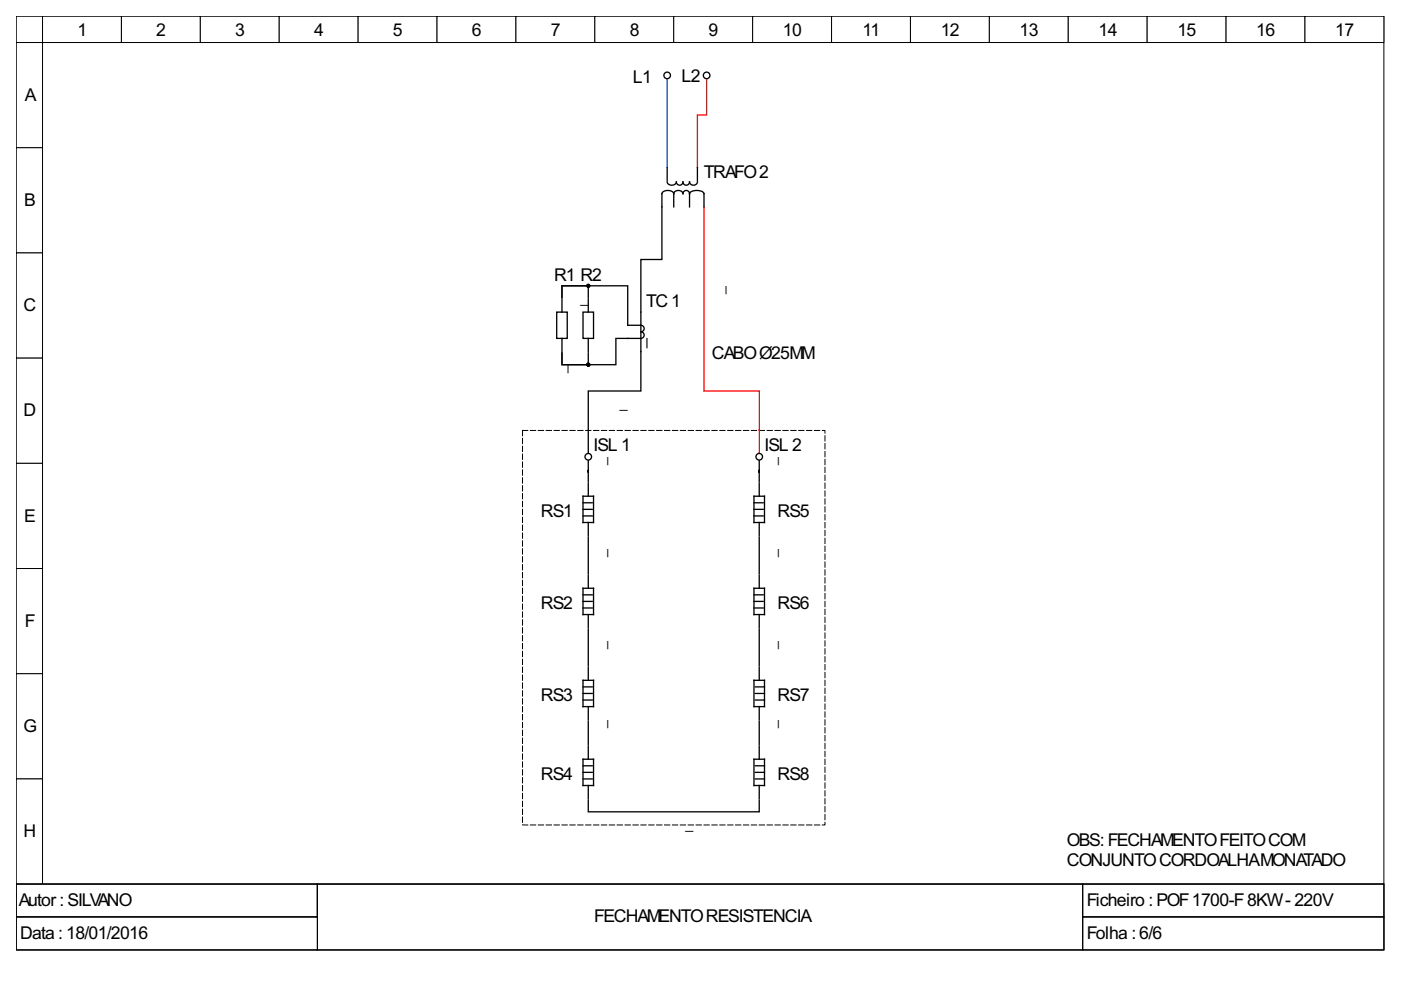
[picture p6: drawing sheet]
<svg xmlns="http://www.w3.org/2000/svg" width="297mm" height="210mm" viewBox="0 0 297 210" stroke-linecap="round" stroke-linejoin="round" font-family="sans-serif">
<path d="M3.4 3.4h290v184.1h-290z" fill="none" stroke="#000" stroke-width=".21"/>
<g fill="#fff" stroke="#000" stroke-width=".21">
<path d="M3.4 3.4h5.6v5.6h-5.6z"/>
<path d="M9 3.4h16.7v5.6h-16.7z"/>
<path d="M25.7 3.4h16.8v5.6h-16.8z"/>
<path d="M42.5 3.4h16.7v5.6h-16.7z"/>
<path d="M59.2 3.4h16.7v5.6h-16.7z"/>
<path d="M75.9 3.4h16.8v5.6h-16.8z"/>
<path d="M92.7 3.4h16.7v5.6h-16.7z"/>
<path d="M109.4 3.4h16.7v5.6h-16.7z"/>
<path d="M126.1 3.4h16.7v5.6h-16.7z"/>
<path d="M142.8 3.4h16.8v5.6h-16.8z"/>
<path d="M159.6 3.4h16.7v5.6h-16.7z"/>
<path d="M176.3 3.4h16.7v5.6h-16.7z"/>
<path d="M193 3.4h16.8v5.6h-16.8z"/>
<path d="M209.8 3.4h16.7v5.6h-16.7z"/>
<path d="M226.5 3.4h16.7v5.6h-16.7z"/>
<path d="M243.2 3.4h16.8v5.6h-16.8z"/>
<path d="M260 3.4h16.7v5.6h-16.7z"/>
<path d="M276.7 3.4h16.7v5.6h-16.7z"/>
<path d="M3.4 9h5.6v22.3h-5.6z"/>
<path d="M3.4 31.3h5.6v22.3h-5.6z"/>
<path d="M3.4 53.6h5.6v22.3h-5.6z"/>
<path d="M3.4 75.9h5.6v22.3h-5.6z"/>
<path d="M3.4 98.2h5.6v22.3h-5.6z"/>
<path d="M3.4 120.5h5.6v22.3h-5.6z"/>
<path d="M3.4 142.8h5.6v22.4h-5.6z"/>
<path d="M3.4 165.2h5.6v22.3h-5.6z"/>
<path d="M3.4 187.5h290v13.9h-290z"/>
<path d="M3.4 187.5h63.9v6.9h-63.9z"/>
</g>
<path d="M3.4 187.5h63.9v6.9h-63.9z" fill="none" stroke="#000" stroke-width=".21"/>
<path d="M67.3 187.5h162.3v13.9h-162.3z" fill="#fff" stroke="#000" stroke-width=".21"/>
<path d="M67.3 187.5h162.3v13.9h-162.3z" fill="none" stroke="#000" stroke-width=".21"/>
<path d="M229.6 187.5h63.8v6.9h-63.8z" fill="#fff" stroke="#000" stroke-width=".21"/>
<path d="M229.6 187.5h63.8v6.9h-63.8z" fill="none" stroke="#000" stroke-width=".21"/>
<path d="M3.4 194.4h63.9v7h-63.9z" fill="#fff" stroke="#000" stroke-width=".21"/>
<path d="M3.4 194.4h63.9v7h-63.9z" fill="none" stroke="#000" stroke-width=".21"/>
<path d="M229.6 194.4h63.8v7h-63.8z" fill="#fff" stroke="#000" stroke-width=".21"/>
<path d="M229.6 194.4h63.8v7h-63.8z" fill="none" stroke="#000" stroke-width=".21"/>
<path d="M110.8 91.3h64.1v83.6h-64.1z" fill="none" stroke="#000" stroke-width=".21" stroke-dasharray="1.1 .6"/>
<g fill="none" stroke="#000" stroke-width=".28">
<path d="M141.5 38.6a1.03 1.03 0 0 0 .9 .7 1.03 1.03 0 0 0 1-.7 .7 .7 0 0 0 .7 .7 .7 .7 0 0 0 .7-.7 .7 .7 0 0 0 .7 .7 .7 .7 0 0 0 .7-.7 .85 .85 0 0 0 .8 .7 .85 .85 0 0 0 .9-.7M141.5 35.5v2.8M147.9 35.5v2.8M142.8 41.1a1.48 1.48 0 0 0-2.5 0v13.9h-4.4v27.9h-11.2v13.1M142.8 41.1a1.03 1.03 0 0 1 1-.7 1.03 1.03 0 0 1 1 .7 .7 .7 0 0 1 .7-.7 .7 .7 0 0 1 .7 .7M142.8 41.1v2.8M146.2 41.1a2.12 2.12 0 0 1 3-.2l.1 3M146.2 41.1v2.8M118 66.2h2.3v5.5h-2.3zM119.1 63.4v2.8M119.1 71.7v2.8M123.6 66.2h2.2v5.5h-2.2z"/>
<path d="M124.7 63.4v2.8M124.7 71.7v2.8M124.7 63.1v-2.5h-5.6v2.5v-2.5h14v8.4h2.8a.7 .7 0 0 1 .7 .7 .7 .7 0 0 1-.7 .7 .7 .7 0 0 1 .7 .7 .7 .7 0 0 1-.7 .6h-5.3v5.6h-11.5v-2.5v2.5h5.6v-2.5M124.7 97.7v4.4M161 97.7v4.4M123.6 105.2h2.2v5.6h-2.2zM123.6 109.4h2M123.6 108h2M123.6 106.6h2M124.7 102.4v2.8M124.7 110.8v2.8M124.7 113.9v7.8"/>
<path d="M159.9 105.2h2.2v5.6h-2.2zM159.9 109.4h1.9M159.9 108h1.9M159.9 106.6h1.9M161 113.9v7.8M161 102.4v2.8M161 110.8v2.8M123.6 124.7h2.2v5.6h-2.2zM123.6 128.9h2M123.6 127.5h2M123.6 126.1h2M124.7 121.9v2.8"/>
<path d="M124.7 130.3v2.8M124.7 133.4v7.8M159.9 124.7h2.2v5.6h-2.2zM159.9 128.9h1.9M159.9 127.5h1.9M159.9 126.1h1.9M161 133.4v7.8M161 121.9v2.8M161 130.3v2.8M123.6 144.2h2.2v5.6h-2.2zM123.6 145.6h2M123.6 147h2"/>
<path d="M123.6 148.4h2M124.7 141.5v2.7M124.7 149.8v2.8M124.7 158.2v2.8M124.7 152.9v5M159.9 144.2h2.2v5.6h-2.2zM160.1 145.6h2M160.1 147h2M160.1 148.4h2M161 152.9v5M161 141.5v2.7M161 149.8v2.8"/>
<path d="M161 158.2v2.8M123.6 165.2h2M123.6 163.8h2M123.6 162.4h2M123.6 161h2.2v5.5h-2.2zM124.7 166.5v2.8M124.7 169.6v2.5h36.3v-2.5M159.9 161h2.2v5.5h-2.2zM160.1 165.2h2M160.1 163.8h2M160.1 162.4h2M161 166.5v2.8"/>
<circle cx="141.5" cy="16" r=".7"/>
<circle cx="149.8" cy="16" r=".7"/>
<circle cx="124.7" cy="96.8" r=".7"/>
<circle cx="161" cy="96.8" r=".7"/>
</g>
<path d="M149.8 16.8v7.6h-1.9v11.1M149.3 43.9v39h11.7v13.1" fill="none" stroke="#f00" stroke-width=".28"/>
<g fill="#000" stroke="#000" stroke-width=".28">
<circle cx="124.7" cy="60.6" r=".28"/>
<circle cx="124.7" cy="77.3" r=".28"/>
</g>
<path d="M141.5 16.8v18.7" fill="none" stroke="#05f" stroke-width=".28"/>
<g font-size="4.2">
<text x="16.4" y="7.6">1</text>
<text x="33.1" y="7.6">2</text>
<text x="49.9" y="7.6">3</text>
<text x="66.6" y="7.6">4</text>
<text x="83.3" y="7.6">5</text>
<text x="100" y="7.6">6</text>
<text x="116.8" y="7.6">7</text>
<text x="133.5" y="7.6">8</text>
<text x="150.2" y="7.6">9</text>
<text x="166" y="7.6">10</text>
<text x="182.9" y="7.6">11</text>
<text x="199.4" y="7.6">12</text>
<text x="216.2" y="7.6">13</text>
<text x="232.9" y="7.6">14</text>
<text x="249.6" y="7.6">15</text>
<text x="266.4" y="7.6">16</text>
<text x="283.1" y="7.6">17</text>
<text x="134.2" y="17.7">L1</text>
<text x="144.5" y="17.4">L2</text>
<text x="5.3" y="21.4">A</text>
<text x="149.3" y="37.7">TRAFO2</text>
<text x="5.1" y="43.7">B</text>
<text x="117.5" y="59.5">R1 R2</text>
<text x="5" y="66">C</text>
<text x="137" y="65.1">TC1</text>
<text x="136.6" y="73.7" transform="rotate(-90 136.6 73.7)">_</text>
<text x="150.9" y="76.2">CABOØ25MM</text>
<text x="5" y="88.3">D</text>
<text x="125.8" y="95.7">ISL 1</text>
<text x="162.1" y="95.7">ISL 2</text>
<text x="5.1" y="110.6">E</text>
<text x="114.7" y="109.7">RS1</text>
<text x="164.9" y="109.7">RS5</text>
<text x="114.7" y="129.2">RS2</text>
<text x="164.9" y="129.2">RS6</text>
<text x="5.3" y="132.9">F</text>
<text x="114.7" y="148.7">RS3</text>
<text x="164.9" y="148.7">RS7</text>
<text x="5" y="155.2">G</text>
<text x="114.7" y="165.4">RS4</text>
<text x="164.9" y="165.4">RS8</text>
<text x="5" y="177.5">H</text>
<text x="226.2" y="179.4">OBS:FECHAMENTOFEITOCOM</text>
<text x="226.2" y="183.6">CONJUNTOCORDOALHAMONATADO</text>
<text x="4" y="192.1">Autor:SILVANO</text>
<text x="126" y="195.6">FECHAMENTORESISTENCIA</text>
<text x="230.4" y="192.1">Ficheiro :POF1700-F8KW- 220V</text>
<text x="4.3" y="199.1">Data :18/01/2016</text>
<text x="230.4" y="199.1">Folha :6/6</text>
</g>
<g font-size="3.3">
<text x="123.1" y="64.2">_</text>
<text x="153.4" y="62.3" transform="rotate(-90 153.4 62.3)">_</text>
<text x="120" y="79" transform="rotate(-90 120 79)">_</text>
<text x="131.4" y="86.5">_</text>
<text x="128.3" y="98.5" transform="rotate(-90 128.3 98.5)">_</text>
<text x="164.6" y="98.5" transform="rotate(-90 164.6 98.5)">_</text>
<text x="128.3" y="118" transform="rotate(-90 128.3 118)">_</text>
<text x="164.6" y="118" transform="rotate(-90 164.6 118)">_</text>
<text x="128.3" y="137.6" transform="rotate(-90 128.3 137.6)">_</text>
<text x="164.6" y="137.6" transform="rotate(-90 164.6 137.6)">_</text>
<text x="128.3" y="154.3" transform="rotate(-90 128.3 154.3)">_</text>
<text x="164.6" y="154.3" transform="rotate(-90 164.6 154.3)">_</text>
<text x="145.4" y="175.7">_</text>
</g>
</svg>
